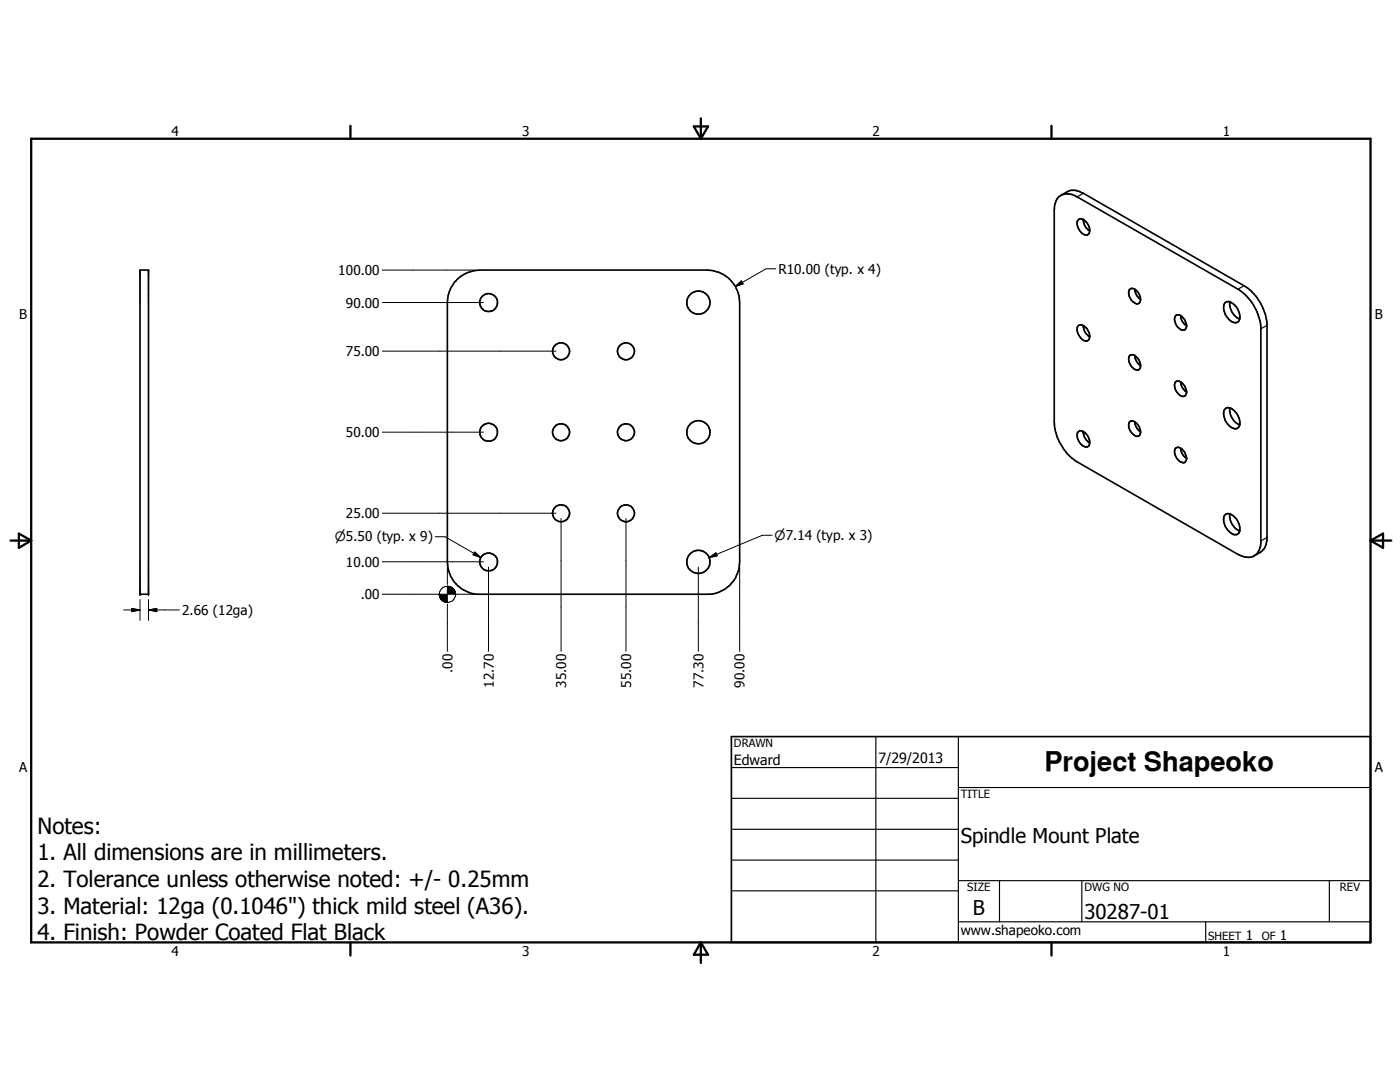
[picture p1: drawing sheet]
<svg xmlns="http://www.w3.org/2000/svg" width="279mm" height="216mm" viewBox="0 0 279 216" stroke-linecap="round" stroke-linejoin="round" font-family="sans-serif">
<g fill="none" stroke="#000" stroke-width=".33">
<path d="M211.4 39.2a3.1 3.1 0 0 1 3.6 .1l32.1 18.4a10.1 10.1 0 0 1 4.5 7.5v43.1a2.59 2.59 0 0 1-2.9 2.9l-1.6-.6-32.1-18.4a10 10 0 0 1-4.6-8v-42.3a3.9 3.9 0 0 1 1-2.7zM211.8 38.9l1.2-.6a3.2 3.2 0 0 1 3.2 .3l32.1 18.4a10.1 10.1 0 0 1 4.6 7.6v43a3.2 3.2 0 0 1-1.4 2.6l-1.2 .7M27.9 53.9h1.7v64.7h-1.7zM91.4 55.6a6.9 6.9 0 0 1 4.4-1.7h45.3a6.6 6.6 0 0 1 6.5 6.5v51.7a6.5 6.5 0 0 1-6 6.5h-46.3a6.4 6.4 0 0 1-6-6.5v-51.7a6.6 6.6 0 0 1 2.1-4.8zM215.3 43.7h.2a1.74 1.74 0 0 1 1.8 1.3 1.27 1.27 0 0 1-.4 1.9 2.34 2.34 0 0 1-1.8-2.9zM216.2 43.8l.2 1.1 .4 .6 .7 .6M225.4 57.8a1.09 1.09 0 0 1 1.7 .5 1.58 1.58 0 0 1 .1 2.2 1.43 1.43 0 0 1-1.6-.9l-.3-.9zM226.5 57.7a2.52 2.52 0 0 0 1.1 2M215.1 65.1a1.12 1.12 0 0 1 1.7 .4 1.95 1.95 0 0 1 .4 2.4 1.22 1.22 0 0 1-1.7-.7l-.4-.9-.1-.9zM216.2 64.9v.3a2.94 2.94 0 0 0 1.3 2M225.4 71l.2-.2a1.84 1.84 0 0 1 2 1.9 .8 .8 0 0 1-.3 1 .8 .8 0 0 1-1-.1 2.44 2.44 0 0 1-.9-2.6zM226.5 71a2.69 2.69 0 0 0 1.1 2"/>
<path d="M234.7 62.9a1.3 1.3 0 0 1 1.6 .7 1.77 1.77 0 0 1 .2 2.1 1.21 1.21 0 0 1-1.6-.6 1.95 1.95 0 0 1-.2-2.2zM234.7 76.2a1.52 1.52 0 0 1 1.8 1 1.39 1.39 0 0 1-.1 1.8 1.89 1.89 0 0 1-2-1.8v-.6zM235.6 63a2.33 2.33 0 0 0 1.2 2M235.6 76.2a2.45 2.45 0 0 0 1.2 2M244.5 60.4l.3-.2a2.29 2.29 0 0 1 2.1 1.3 2.39 2.39 0 0 1 .2 2.7 1.68 1.68 0 0 1-2.2-1 2.4 2.4 0 0 1-.4-2.8zM245.4 60.2a3.4 3.4 0 0 0 2 3.5M215.1 86.3a1.07 1.07 0 0 1 1.7 .4 2.35 2.35 0 0 1 .5 2.3 1.28 1.28 0 0 1-1.8-.6l-.4-.9-.1-.9zM216.2 86.1a2.61 2.61 0 0 0 1.3 2.2M225.4 84.2a1.14 1.14 0 0 1 1.7 .6 1.58 1.58 0 0 1 .1 2.2 1.79 1.79 0 0 1-1.9-1.6v-.9zM226.5 84.2a2.66 2.66 0 0 0 1.1 2M234.6 89.5a1.13 1.13 0 0 1 1.7 .5 1.75 1.75 0 0 1 .2 2.2 1.45 1.45 0 0 1-1.8-1.1l-.3-.9zM235.6 89.4a2.58 2.58 0 0 0 1.2 2"/>
<path d="M244.6 81.5a1.66 1.66 0 0 1 2.1 .9 2.58 2.58 0 0 1 .4 2.9 1.24 1.24 0 0 1-1.7-.3 3.1 3.1 0 0 1-1-3.3zM245.4 81.4a3.4 3.4 0 0 0 2 3.4M244.6 102.6l.2-.1a1.35 1.35 0 0 1 1.3 .4 3.1 3.1 0 0 1 1.1 3.5l-.3 .2a1.67 1.67 0 0 1-1.9-.8 2.53 2.53 0 0 1-.6-2.9zM245.4 102.5a3.4 3.4 0 0 0 2 3.5M146 147h127.5v41h-127.5z"/>
<circle cx="97.5" cy="60.4" r="1.8"/>
<circle cx="112" cy="70.1" r="1.69"/>
<circle cx="124.9" cy="70.1" r="1.68"/>
<circle cx="139.4" cy="60.4" r="2.31"/>
<circle cx="97.5" cy="86.3" r="1.78"/>
<circle cx="112" cy="86.2" r="1.69"/>
<circle cx="124.9" cy="86.3" r="1.69"/>
<circle cx="139.4" cy="86.3" r="2.31"/>
<circle cx="97.5" cy="112.1" r="1.78"/>
<circle cx="112" cy="102.4" r="1.69"/>
<circle cx="124.9" cy="102.4" r="1.68"/>
<circle cx="139.4" cy="112.1" r="2.3"/>
</g>
<g fill="#000">
<circle cx="27.9" cy="118.6" r=".16"/>
<circle cx="29.6" cy="118.6" r=".16"/>
</g>
<g fill="none" stroke="#000" stroke-width=".23">
<path d="M216.2 38.6l-1.2 .7M248.3 57l-1.2 .7M252.9 64.9l-1.3 .7M252.9 107.2l-1.3 .7M146 153.2h45.3M146 159.3h45.3M174.8 147v41M191.3 157.1h82.2M191.3 147v41M146 165.5h45.3M146 171.6h45.3M146 177.8h45.3"/>
<path d="M191.3 175.7h82.2M199.5 175.7v8.2M215.9 175.7v8.2M265.3 175.7v8.2M191.3 183.9h82.2M240.6 183.9v4.1"/>
</g>
<g fill="none" stroke="#000" stroke-width=".46">
<path d="M6.2 27.7h267.3v160.3h-267.3zM69.9 25.1v2.6M138.5 25.2h2.8l-1.4 2.5zM139.9 23.6v4.1M209.8 25.1v2.6M2.1 107.9h4.1M3.8 106.5l2.4 1.4-2.4 1.4zM273.5 107.9h4.2M273.5 107.9l2.5-1.4v2.8zM69.9 188v2.7M139.9 188v4.2M139.9 188l1.4 2.5h-2.8z"/>
<path d="M209.8 188v2.7"/>
</g>
<g fill="none" stroke="#000" stroke-width=".2">
<path d="M76.3 53.9h18.4M146.8 57.1l1.2-1.1 .3 .6zM154.8 53.6h-1.9l-6.1 3.5M76.3 70.1h34.7M76.3 60.4h20.2M76.3 86.2h20.2M27.9 119.6v4.2M29.6 119.6v4.2M76.3 118.6h11.5M76.3 112.1h20.2M76.3 102.4h34.7M86.9 107.1h1.9l7.2 4.2"/>
<path d="M87.7 118.6l.1 .4zM87.7 118.6l.1 .7zM87.7 118.6l.2 .9zM87.7 118.6l.4 1.1zM87.7 118.6l.5 1.2-.1-.1zM87.7 118.6l.7 1.3zM87.7 118.6l.9 1.5-.2-.2zM87.7 118.6l1.1 1.5h-.2zM87.7 118.6l1.4 1.6-.3-.1zM87.7 118.6l1.6 1.6h-.2zM87.7 118.6h1.6v1.6zM89.3 117h.2l1.4 1.6z"/>
<path d="M89.3 117l1.6 1.6h-1.6zM89.3 113.2v3.4M89.5 117l.2 .1 1.2 1.5zM89.7 117.1h.3l.9 1.5zM90 117.1l.2 .1 .7 1.4zM90.2 117.2l.7 1.4zM90.3 117.4l.6 1.2zM90.5 117.5l.4 1.1zM90.6 117.7l.3 .9zM90.8 117.9l.1 .7zM90.8 118.2l.1 .4zM90.8 118.6h3.9"/>
<path d="M94.7 110.2l1.3 1.1-1.6-.6zM97.5 113.2v16.8M112 103.5v26.5M124.9 103.5v26.5M139.4 113.2v16.8M141.5 111.3l1.4-1 .2 .6zM147.6 113.2v16.8M154.1 106.8h-2l-10.6 4.5M24.7 121.7h3.2M26.3 121.4l1.6 .3-1.6 .3zM29.6 121.7l1.7-.3v.6zM29.6 121.7h6.2"/>
<path d="M89.3 120.5v9.5"/>
<circle cx="89.3" cy="118.6" r="1.61"/>
</g>
<g fill="#000">
<path d="M146.8 57.1l1.2-1.1 .3 .6zM87.7 118.6l.1 .4zM87.7 118.6l.1 .7zM87.7 118.6l.2 .9zM87.7 118.6l.4 1.1zM87.7 118.6l.5 1.2-.1-.1zM87.7 118.6l.7 1.3zM87.7 118.6l.9 1.5-.2-.2zM87.7 118.6l1.1 1.5h-.2zM87.7 118.6l1.4 1.6-.3-.1zM87.7 118.6l1.6 1.6h-.2zM89.3 117l1.6 1.6h-1.6z"/>
<path d="M90.8 118.2l.1 .4zM90.8 117.9l.1 .7zM90.6 117.7l.3 .9zM90.5 117.5l.4 1.1zM90.3 117.4l.6 1.2zM90.2 117.2l.7 1.4zM90 117.1l.2 .1 .7 1.4zM89.7 117.1h.3l.9 1.5zM89.5 117l.2 .1 1.2 1.5zM89.3 117h.2l1.4 1.6zM94.7 110.2l1.3 1.1-1.6-.6zM141.5 111.3l1.4-1 .2 .6z"/>
<path d="M26.3 121.4l1.6 .3-1.6 .3zM29.6 121.7l1.7-.3v.6zM87.7 118.6h1.6v1.6z"/>
</g>
<text font-size="5.4" x="208.4" y="153.8">Project Shapeoko</text>
<g font-size="4.4">
<text x="7.5" y="166.4">Notes:</text>
<text x="7.5" y="171.7">1. All dimensions are in millimeters.</text>
<text x="7.5" y="177">2. Tolerance unless otherwise noted: +/- 0.25mm</text>
<text x="7.5" y="182.3">3. Material: 12ga (0.1046&quot;) thick mild steel (A36).</text>
<text x="7.5" y="187.7">4. Finish: Powder Coated Flat Black</text>
</g>
<g font-size="4.1">
<text x="191.7" y="168.3">Spindle Mount Plate</text>
<text x="194.2" y="182.5">B</text>
<text x="216.4" y="183.4">30287-01</text>
</g>
<g font-size="2.8">
<text x="146.5" y="152.6">Edward</text>
<text x="175.3" y="152.2">7/29/2013</text>
</g>
<g font-size="2.7">
<text x="34.2" y="27.1">4</text>
<text x="104.2" y="27.1">3</text>
<text x="174.1" y="27.1">2</text>
<text x="244.1" y="27.1">1</text>
<text x="67.5" y="54.9">100.00</text>
<text x="155.4" y="54.7">R10.00 (typ. x 4)</text>
<text x="3.8" y="63.7">B</text>
<text x="69" y="61.4">90.00</text>
<text x="274.4" y="63.7">B</text>
<text x="69" y="71.1">75.00</text>
<text x="69" y="87.2">50.00</text>
<text x="69" y="103.4">25.00</text>
<text x="69" y="113.1">10.00</text>
<text x="72" y="119.6">.00</text>
<text x="36.4" y="122.8">2.66 (12ga)</text>
<text x="90.3" y="134.3" transform="rotate(-90 90.3 134.3)">.00</text>
<text x="98.6" y="137.2" transform="rotate(-90 98.6 137.2)">12.70</text>
<text x="113" y="137.2" transform="rotate(-90 113 137.2)">35.00</text>
<text x="125.9" y="137.2" transform="rotate(-90 125.9 137.2)">55.00</text>
<text x="140.4" y="137.2" transform="rotate(-90 140.4 137.2)">77.30</text>
<text x="148.6" y="137.2" transform="rotate(-90 148.6 137.2)">90.00</text>
<text x="3.8" y="154.1">A</text>
<text x="274.4" y="154.1">A</text>
<text x="34.2" y="190.7">4</text>
<text x="104.2" y="190.7">3</text>
<text x="174.1" y="190.7">2</text>
<text x="191.7" y="186.5">www.shapeoko.com</text>
<text x="244.1" y="190.7">1</text>
<text x="248.6" y="187.5">1</text>
<text x="255.4" y="187.5">1</text>
</g>
<g font-size="2.6">
<text x="154.6" y="107.8">⌀7.14 (typ. x 3)</text>
<text x="66.8" y="108">⌀5.50 (typ. x 9)</text>
</g>
<g font-size="2.3">
<text x="146.5" y="149.1">DRAWN</text>
<text x="191.7" y="159.3">TITLE</text>
<text x="193" y="177.9">SIZE</text>
<text x="216.4" y="177.9">DWG NO</text>
<text x="267.4" y="177.9">REV</text>
<text x="241.1" y="187.5">SHEET</text>
<text x="251.8" y="187.5">OF</text>
</g>
</svg>
